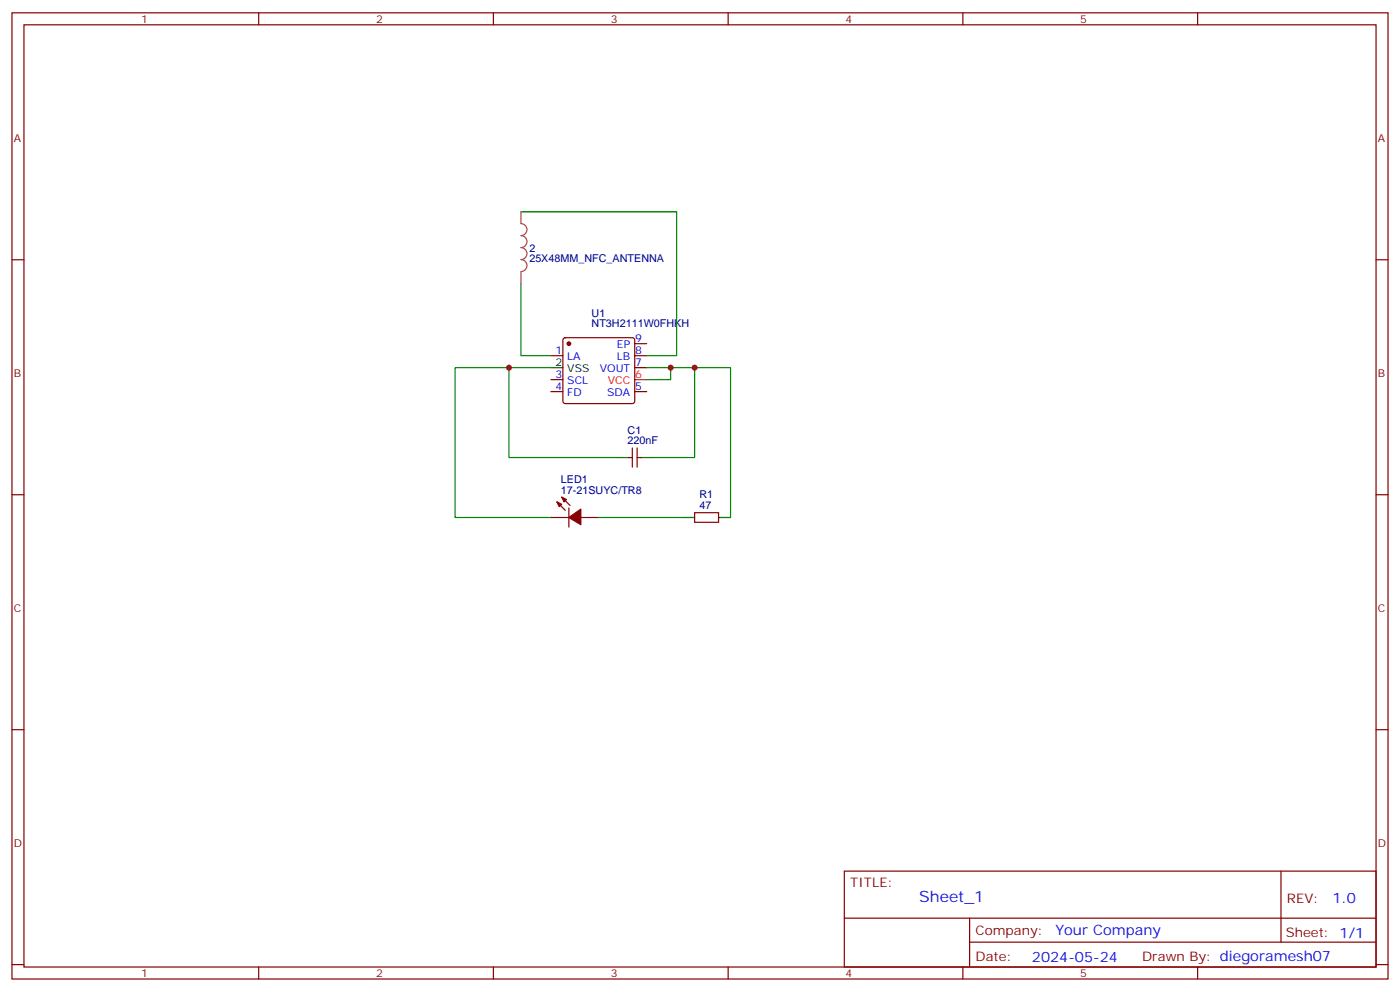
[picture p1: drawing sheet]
<svg xmlns="http://www.w3.org/2000/svg" width="412mm" height="292mm" viewBox="0 0 412 292" stroke-linecap="round" stroke-linejoin="round" font-family="sans-serif">
<g fill="none" stroke="#870000" stroke-width=".35">
<path d="M3.5 3.8h405.4v284.3h-405.4zM7.1 7.3h398.2v277.3h-398.2zM76.2 3.8v3.5M145.3 3.8v3.5M214.5 3.8v3.5M283.6 3.8v3.5M352.8 3.8v3.5M3.5 76.4h3.6M405.3 76.4h3.6M166 99.6l.5-.2h19.8l.5 .2 .2 .5v18l-.3 .5-.4 .2h-19.8l-.5-.3-.2-.4v-18zM162.3 104.7h3.5M162.3 115.3h3.5"/>
<path d="M162.3 111.7h3.5M187 101.1h3.5M187 104.7h3.5M187 108.2h3.5M187 115.3h3.5M185.2 134.7h1.1M186.3 131.8v5.7M187.7 131.8v5.7M187.7 134.7h1M3.5 145.6h3.6M162.3 152.3h5.3M164 147.7l2.5 2.5"/>
<path d="M165.5 146.3l2.4 2.5M167.6 149.5v5.6M171.1 152.3h5.3M204.6 150.9h7.1v2.8h-7.1zM405.3 145.6h3.6M3.5 214.7h3.6M405.3 214.7h3.6M248.7 256.4h156.6v28.2h-156.6zM377.3 256.4v20.9M248.7 270.2h156.5M285.6 277.3h119.6M285.6 270.2v14.1"/>
<path d="M3.5 283.9h3.6M76.2 284.6v3.5M145.3 284.6v3.5M214.5 284.6v3.5M283.6 284.6v3.5M352.8 284.6v3.5M405.3 283.9h3.6"/>
</g>
<path d="M187 111.7h3.5" fill="none" stroke="#f00" stroke-width=".35"/>
<path d="M162.3 108.2h3.5M181.7 134.7h3.5M188.7 134.7h3.6M201.1 152.3h3.5M211.7 152.3h3.5" fill="none" stroke="#000" stroke-width=".35"/>
<g fill="#870000" stroke="#870000" stroke-width=".35">
<path d="M164 147.7l1.5 .7-.8 .7z"/>
<path d="M165.5 146.3l1.4 .7-.7 .7z"/>
<path d="M167.6 152.3l3.5-2.5v4.6z"/>
<circle cx="167.6" cy="101.1" r=".53"/>
</g>
<path d="M153.5 62.3h45.8v42.4h-8.8M153.5 83.5v21.2h8.8M149.9 108.2v26.5h31.8M162.3 108.2h-28.2v44.1h28.2M190.5 108.2h24.7v44.1M197.6 108.2v3.5h-7.1M204.6 108.2v26.5h-12.3M176.4 152.3h24.7" fill="none" stroke="#008700" stroke-width=".35"/>
<path d="M153.5 62.3v3.5a1.76 1.76 0 0 1 1.7 1.8 1.76 1.76 0 0 1-1.7 1.7 1.76 1.76 0 0 1 1.7 1.8 1.76 1.76 0 0 1-1.7 1.8 1.76 1.76 0 0 1 1.7 1.7 1.76 1.76 0 0 1-1.7 1.8 1.76 1.76 0 0 1 1.7 1.8 1.76 1.76 0 0 1-1.7 1.7M153.5 80v3.5" fill="none" stroke="#a64a4a" stroke-width=".35"/>
<g fill="#c00">
<circle cx="197.6" cy="108.2" r=".88"/>
<circle cx="204.6" cy="108.2" r=".88"/>
<circle cx="149.9" cy="108.2" r=".88"/>
</g>
<text font-size="4.6" fill="#00f" x="270.8" y="265.4">Sheet_1</text>
<g font-size="4.2" fill="#00f">
<text x="392.5" y="265.6">1.0</text>
<text x="310.9" y="275.2">Your Company</text>
<text x="304" y="283">2024-05-24</text>
</g>
<g font-size="3.9" fill="#800">
<text x="250.5" y="260.9">TITLE:</text>
<text x="379.1" y="265.6">REV:</text>
<text x="287.4" y="275.1">Company:</text>
<text x="378.7" y="275.8">Sheet: 1/1</text>
<text x="287.4" y="282.8">Date:</text>
<text x="336.4" y="282.9">Drawn By: diegoramesh07</text>
</g>
<g font-size="3.2" fill="#800">
<text x="41.6" y="6.8">1</text>
<text x="110.8" y="6.8">2</text>
<text x="179.9" y="6.8">3</text>
<text x="249.1" y="6.8">4</text>
<text x="318.2" y="6.8">5</text>
<text x="4.1" y="41.9">A</text>
<text x="405.9" y="41.9">A</text>
<text x="4.1" y="111">B</text>
<text x="405.9" y="111">B</text>
<text x="4.1" y="180.2">C</text>
<text x="405.9" y="180.2">C</text>
<text x="4.1" y="249.3">D</text>
<text x="405.9" y="249.3">D</text>
<text x="41.6" y="287.6">1</text>
<text x="110.8" y="287.6">2</text>
<text x="179.9" y="287.6">3</text>
<text x="249.1" y="287.6">4</text>
<text x="318.2" y="287.6">5</text>
</g>
<g font-size="3.2" fill="#000080">
<text x="155.9" y="77.2">25X48MM_NFC_ANTENNA</text>
<text x="155.9" y="74.1">2</text>
<text x="174.3" y="93.2">U1</text>
<text x="174.3" y="96.4">NT3H2111W0FHKH</text>
<text x="184.9" y="130.8">220nF</text>
<text x="184.9" y="127.6">C1</text>
<text x="165.2" y="142.1">LED1</text>
<text x="165.2" y="145.2">17-21SUYC/TR8</text>
<text x="206" y="149.8">47</text>
<text x="206" y="146.7">R1</text>
</g>
<g font-size="3.2" fill="#00f">
<text x="187.1" y="100.8">9</text>
<text x="163.6" y="104.3">1</text>
<text x="167.1" y="106.1">LA</text>
<text x="181.7" y="106.1">LB</text>
<text x="181.7" y="102.6">EP</text>
<text x="187.1" y="104.3">8</text>
<text x="187.1" y="107.8">7</text>
<text x="163.6" y="111.4">3</text>
<text x="167.1" y="113.1">SCL</text>
<text x="176.7" y="109.6">VOUT</text>
<text x="163.6" y="114.9">4</text>
<text x="167.1" y="116.7">FD</text>
<text x="178.9" y="116.7">SDA</text>
<text x="187.1" y="114.9">5</text>
</g>
<g font-size="3.2">
<text x="163.6" y="107.8">2</text>
<text x="167.1" y="109.6">VSS</text>
</g>
<g font-size="3.2" fill="#f00">
<text x="179.1" y="113.1">VCC</text>
<text x="187.1" y="111.4">6</text>
</g>
</svg>
